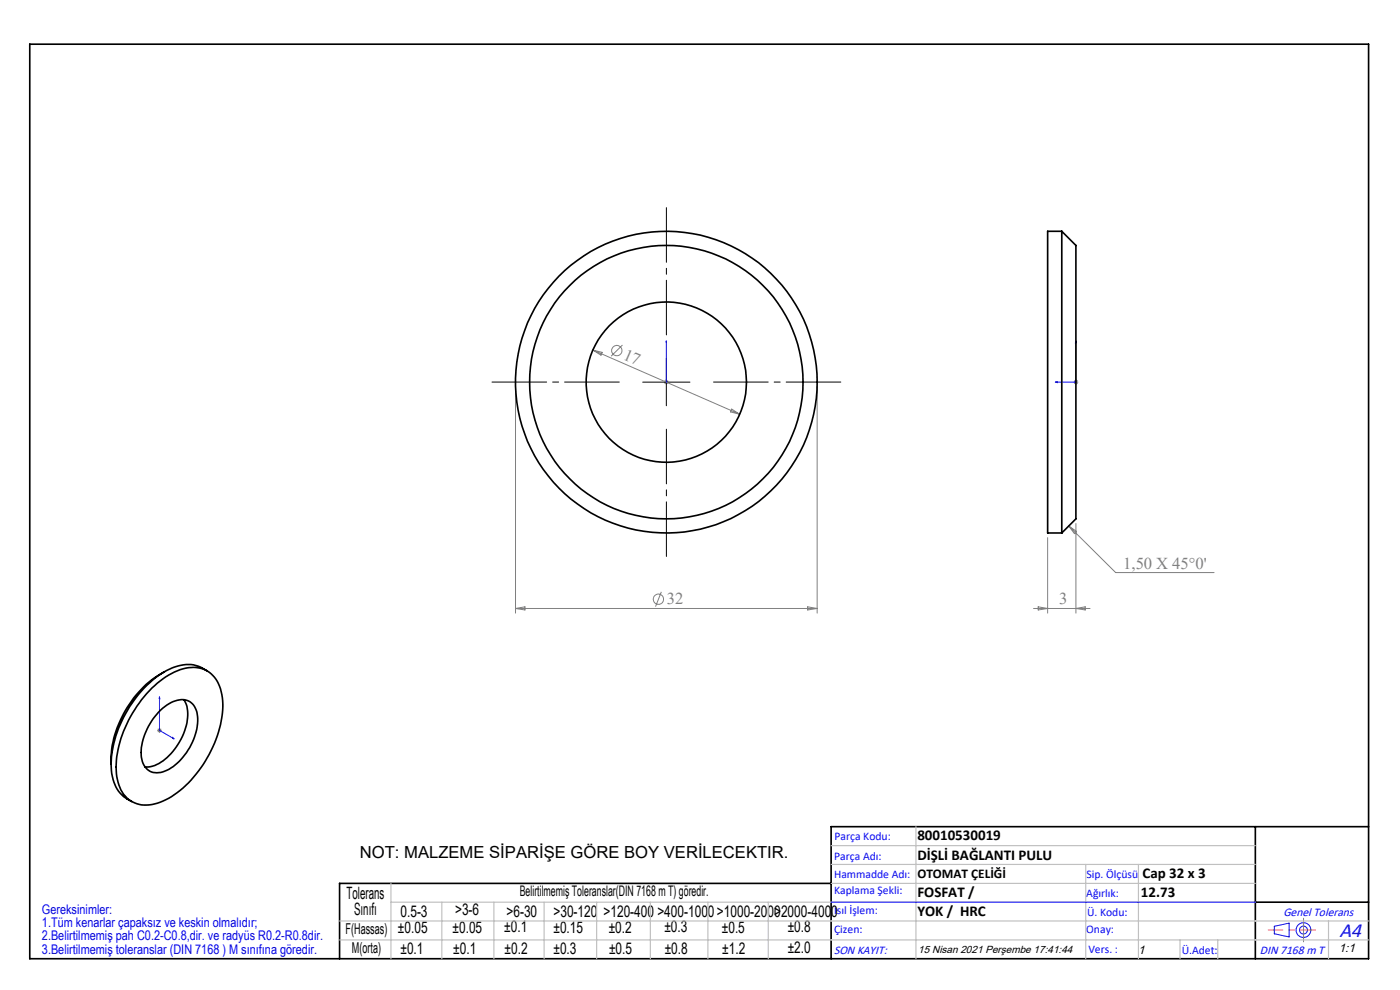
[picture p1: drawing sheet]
<svg xmlns="http://www.w3.org/2000/svg" width="297mm" height="210mm" viewBox="0 0 297 210" stroke-linecap="round" stroke-linejoin="round" font-family="sans-serif">
<g fill="none" stroke="#808080" stroke-width=".21">
<path d="M125.8 74.3l31.1 13.6M125.8 74.3l1.9 .4-.2 .6zM132 73.2l-2.4 2.4M109.4 82v48.1M140.9 81.1h1M141 80.7l.7 .7M141.4 80.6v1M141.7 80.7l-.7 .7M155.2 86.8l1.7 1.1-1.9-.5zM173.4 82v48.1M227.7 81.1h1M227.9 80.7l.7 .7"/>
<path d="M228.2 80.6v1M228.6 80.7l-.7 .7M222.2 114v16.1M226.7 111.6l1.7 1.1-.5 .5zM226.7 111.6l10 9.9h20.9M228.2 111v19.1M109.4 129.1h64M109.4 129.1l2-.4v.7zM140.3 125.5l-1.2 3.2M171.3 128.7l2.1 .4-2.1 .3zM219.3 129.1h11.9M220.2 128.7l2 .4-2 .3z"/>
<path d="M228.2 129.1l2-.4v.7zM33.3 154.9h1M33.5 154.6l.7 .7M33.8 154.4v1.1M34.2 154.6l-.7 .7"/>
<circle cx="130.9" cy="74.4" r="1.1"/>
<circle cx="139.7" cy="127.1" r="1.09"/>
</g>
<g fill="none" stroke="#00f" stroke-width=".21">
<path d="M141.4 72.3v.4v-.4M141.4 72.3v8.8M228.2 72.3l.2 .4h-.3zM228.2 72.3v8.8h-4.3M141.4 81v.2zM141.4 81.1h.1M223.9 81.1l.4-.1v.2zM33.8 147.8l.1 .4-.1-.1zM33.8 147.8v7.1l3.1 1.8M36.6 156.4l.3 .3-.3-.1zM176.3 191.4h90M270.3 196.5l3.2-.7v2.9l-3.2-.6z"/>
<circle cx="276.5" cy="197.3" r="1.57"/>
<circle cx="276.5" cy="197.3" r=".83"/>
</g>
<path d="M141.4 71v-27M131.4 81h-27M141.4 91v27M151.4 81h27" fill="none" stroke="#000" stroke-width=".21" stroke-dasharray="15.2 1.3 1.3 1.3" stroke-dashoffset="3.6"/>
<path d="M141.4 76.1v10M136.3 81.1h10.1" fill="none" stroke="#000" stroke-width=".21"/>
<path d="M6.3 9.4h284v194h-284zM266.3 175.4v28M290.3 175.4h-114v28M176.3 187.4h-104.3v16M266.3 191.4h24" fill="none" stroke="#000" stroke-width=".35"/>
<path d="M279 197.3h-9.9" fill="none" stroke="#f00" stroke-width=".21" stroke-dasharray="15.2 1.3 1.3 1.3" stroke-dashoffset="12.2"/>
<path d="M276.5 197.3v2.5M276.5 197.3v-2.5" fill="none" stroke="#808080" stroke-width=".21" stroke-dasharray="15.2 1.3 1.3 1.3"/>
<g fill="none" stroke="#c0c0c0" stroke-width=".25">
<path d="M176.3 179.4h90M194.3 175.4v28M72 199.4h218.3M72 195.4h218.3M82.9 187.4v16M82.9 191.4h183.4M93.7 191.4v12M104.8 191.4v12M115.4 191.4v12M126.6 191.4v12M138 191.4v12M150.2 191.4v12"/>
<path d="M163 191.4v12M176.3 183.4h90M176.3 187.4h90M230.3 183.4v20M241.5 183.4v20M250.3 199.4v4M258.3 199.4v4M281.8 195.4v8"/>
</g>
<g fill="#00f">
<path d="M141.4 81v.2zM141.4 72.3v.4z"/>
<path d="M223.9 81.1l.4 .1v-.2zM228.2 72.3l-.1 .4h.3zM36.6 156.4l.3 .3-.3-.1zM33.8 147.8l.1 .4-.1-.1z"/>
</g>
<g fill="none" stroke="#000" stroke-width=".35">
<path d="M225.2 49.1h-3v64h3M225.2 49.1v64M225.2 49.1l3 3v58l-3 3M32.2 146a13.9 13.9 0 0 1 8.9-4.4 6 6 0 0 1 5.8 5.1 19 19 0 0 1-2.1 12.5 21.8 21.8 0 0 1-10.8 11 6.2 6.2 0 0 1-8.6-3.2 15.9 15.9 0 0 1 .5-11.1 28.3 28.3 0 0 1 6.3-9.9zM34.1 150.6a5.9 5.9 0 0 1 5.8-1.9 4.4 4.4 0 0 1 2 4.8 12.8 12.8 0 0 1-6.9 10.1 3.4 3.4 0 0 1-5-3 13 13 0 0 1 4.1-10zM34.9 142.5a22.5 22.5 0 0 0-11.3 19.6M39 148.4a7.8 7.8 0 0 1-.1 7.2 12 12 0 0 1-6.5 6.9l-1.6 .2M44 142.3a7.7 7.7 0 0 0-8.7-.1 25 25 0 0 0-11.7 19.9M23.6 162.1a8.2 8.2 0 0 0 3.3 7.3l1 .6"/>
<circle cx="141.3" cy="81.1" r="32"/>
<circle cx="141.4" cy="81.1" r="17"/>
<circle cx="141.4" cy="81.1" r="29"/>
</g>
<text font-size="4.4" fill="#00f" x="284.2" y="198.7">A4</text>
<g font-size="3.6">
<text x="73.5" y="190.7">Tolerans</text>
<text x="75.1" y="194.1">Sınıfı</text>
</g>
<g font-size="3.5" fill="#808080">
<text x="132" y="76.1" transform="rotate(24 132 76.1)">17</text>
<text x="238.3" y="120.6">1,50 X 45°0'</text>
<text x="141.5" y="128.2">32</text>
<text x="224.7" y="128.2">3</text>
</g>
<text font-size="3.5" x="76.3" y="182">NOT: MALZEME SİPARİŞE GÖRE BOY VERİLECEKTIR.</text>
<g font-size="3.4">
<text x="84.4" y="198">±0.05</text>
<text x="85" y="194.4">0.5-3</text>
<text x="96" y="197.8">±0.05</text>
<text x="96.5" y="194.2">&gt;3-6</text>
<text x="107" y="197.8">±0.1</text>
<text x="107.5" y="194.5">&gt;6-30</text>
<text x="117.4" y="194.5">&gt;30-120</text>
<text x="117.4" y="197.9">±0.15</text>
<text x="128" y="194.5">&gt;120-400</text>
<text x="129.1" y="197.8">±0.2</text>
<text x="139.5" y="194.5">&gt;400-1000&gt;1000-2000&gt;2000-4000</text>
<text x="140.9" y="197.8">±0.3</text>
<text x="153.1" y="197.8">±0.5</text>
<text x="167.1" y="197.7">±0.8</text>
<text x="85" y="202.3">±0.1</text>
<text x="96.2" y="202.3">±0.1</text>
<text x="107" y="202.3">±0.2</text>
<text x="117.4" y="202.4">±0.3</text>
<text x="129.2" y="202.3">±0.5</text>
<text x="141" y="202.3">±0.8</text>
<text x="153.2" y="202.3">±1.2</text>
<text x="167.1" y="202.2">±2.0</text>
</g>
<g font-size="3.2">
<text x="194.6" y="178.2">80010530019</text>
<text x="194.6" y="182.4">DİŞLİ BAĞLANTI PULU</text>
<text x="194.6" y="190.2">FOSFAT /</text>
<text x="242" y="190.2">12.73</text>
<text x="242.4" y="186.2">Cap 32 x 3</text>
<text x="194.6" y="194.3">YOK / HRC</text>
<text x="73.3" y="198.1">F(Hassas)</text>
<text x="74.7" y="202.2">M(orta)</text>
</g>
<text font-size="3.1" x="110.3" y="190.1">Belirtilmemiş Toleranslar(DIN 7168 m T) göredir.</text>
<text font-size="2.8" x="194.6" y="186.2">OTOMAT ÇELİĞİ</text>
<g font-size="2.8" fill="#0000e8">
<text x="8.9" y="193.8">Gereksinimler:</text>
<text x="8.9" y="196.6">1.Tüm kenarlar çapaksız ve keskin olmalıdır;</text>
<text x="8.9" y="199.5">2.Belirtilmemiş pah C0.2-C0.8,dir. ve radyüs R0.2-R0.8dir.</text>
<text x="8.9" y="202.3">3.Belirtilmemiş toleranslar (DIN 7168 ) M sınıfına göredir.</text>
</g>
<g font-size="2.6" fill="#00f">
<text x="272.3" y="194.3">Genel Tolerans</text>
<text x="176.9" y="202.3">SON KAYIT:</text>
<text x="267.3" y="202.4">DIN 7168 m T</text>
</g>
<g font-size="2.6">
<text x="241.4" y="202.3">1</text>
<text x="284" y="202">1:1</text>
</g>
<g font-size="2.5" fill="#00f">
<text x="177" y="178.2">Parça Kodu:</text>
<text x="177" y="182.4">Parça Adı:</text>
<text x="176.9" y="186.2">Hammadde Adı:</text>
<text x="177" y="189.7">Kaplama Şekli:</text>
<text x="230.5" y="190.2">Ağırlık:</text>
<text x="230.5" y="186.2">Sip. Ölçüsü</text>
<text x="176.9" y="193.9">Isıl İşlem:</text>
<text x="177" y="197.8">Çizen:</text>
<text x="230.4" y="197.8">Onay:</text>
<text x="230.6" y="194.3">Ü. Kodu:</text>
<text x="230.9" y="202.1">Vers. :</text>
<text x="250.7" y="202.4">Ü.Adet:</text>
</g>
<text font-size="2.2" x="194.8" y="202.1">15 Nisan 2021 Perşembe 17:41:44</text>
</svg>
